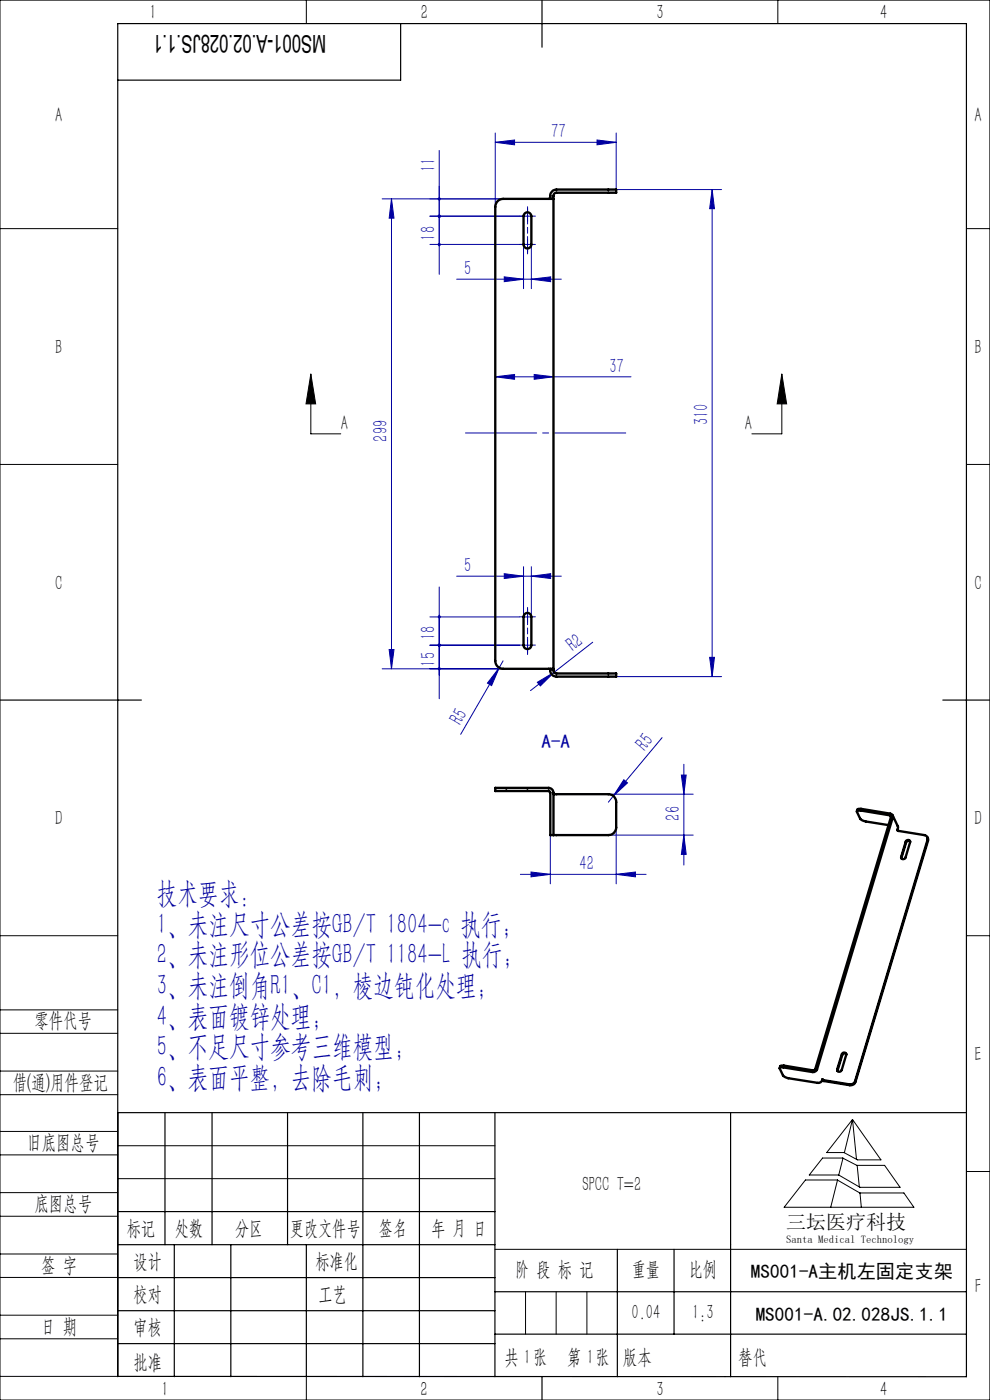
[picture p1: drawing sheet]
<svg xmlns="http://www.w3.org/2000/svg" width="210mm" height="297mm" viewBox="0 0 210 297" stroke-linecap="round" stroke-linejoin="round" font-family="sans-serif">
<g fill="none" stroke="#000" stroke-width=".21">
<path d="M0 0h210v297h-210zM65 0v5M165 0v5M0 48.5h25M205 48.5h5M65.9 79.3l1.1 6.4h-2.1zM65.9 79.3v12.7h6.4M165.8 79.3l1.1 6.4h-2zM165.8 79.3v12.7h-6.3M0 98.5h25M205 98.5h5M0 198.5h25"/>
<path d="M205 198.5h5M0 214.2h25M0 219.2h25M0 232.2h25M0 227.2h25M25 236v56h-25M180.8 237.5l6.1 8.6h-5l-2.9-1.6h-3.6zM180.8 237.5l-1.7 7M180.8 237.5l.9 8.5M0 245h25M0 240h25M0 258h25"/>
<path d="M0 253h25M25 243.1h80M25 250h80M170.9 250.3h6.7l4.8 2.8h9.3l2.2 3h-27.6zM174.5 245.7h4.3l3 1.5h5.8l3.3 4.7h-8.5l-4.5-2.6h-6.2zM177.7 250.3l-1.5 5.8M178.8 245.7l-.9 3.6M181.8 247.2l.5 4.6M182.4 253.1l.3 3M205 248.5h5M0 271h25M0 266h25"/>
<path d="M0 279h25M105 265h100M111.5 274v9M118 274v9M124.5 274v9M0 284h25M65 292.1v4.9M153.7 292h.1M165 292v5"/>
</g>
<g fill="none" stroke="#0000a0" stroke-width=".21">
<path d="M93.2 31.9v26.3M105.1 30.2l4-.5v1zM105.1 28.2v15.7M105.1 30.2h25.6M126.6 29.7l4.1 .5-4.1 .5zM130.7 28.2v12M81.1 42.2h25.6M83 42.2v99.7M83 42.2l.6 4.1h-1zM91.2 45.9h21.5M91.2 51.9h21.5v9.3M96.9 59.2h22.2"/>
<path d="M107 58.7l4.1 .5-4.1 .6zM111.1 51.9v9.3M111.9 45v1.7M111.9 51v1.7M112.7 59.2l4.1-.5v1.1zM129 40.2h24.1M151.1 40.2v103.3M151.1 40.2l.5 4.1h-1.1zM105.1 79.9l4-.5v1.1zM105.1 79.9h28.7M113.3 79.4l4.1 .5-4.1 .6zM82.6 137.8h1l-.6 4.1z"/>
<path d="M91.2 130.9h19M91.2 136.9h19M93.2 124.5v23.7M96.9 122.2h22.2M107 121.7l4.1 .5-4.1 .5zM111.1 120.2v10.7h1.6v-10.7M111.1 136.9h1.6M111.9 130v1.7M111.9 136v1.7M112.7 122.2l4.1-.5v1zM125.7 136.2l-8.2 6.4M150.5 139.4h1.1l-.5 4.1z"/>
<path d="M81.1 141.9h25.6M105.9 141.6l-1.6 3.8-.9-.5zM105.9 141.6l-8.2 14.2M106.7 140.2l-.8 1.4M114 144.7l3.5-2.1-2.9 2.9zM117.5 142.6l-5 3.9M129 143.5h24.1M140.4 156.5l-10.3 12.4M116.7 177.2v10.3M129 177.2h18M129 168.5h18M130.1 168.9l-1.1 1.3"/>
<path d="M130.7 175.5v12M132.3 165.4l.8 .7-3 2.8zM144.5 164.4h1.1l-.5 4.1zM145.1 162.1v21.4M145.1 177.2l.5 4.1h-1.1zM110.4 185.5h26.7M112.6 185l4.1 .5-4.1 .5zM130.7 185.5l4.1-.5v1z"/>
</g>
<g fill="none" stroke="#0000a0" stroke-width=".21" stroke-dasharray="30.5 1.3 1.3 1.3">
<path d="M111.1 45.9h-.9M111.1 51.9h-.9M111.9 45v-.8M111.9 46.7v.8M111.9 51v-.8M111.9 52.7v.8M112.7 45.9h.9M112.7 51.9h.9M111.1 130.9h-.9M111.1 136.9h-.9M111.9 130v-.8M111.9 131.7v.8"/>
<path d="M111.9 136v-.8M111.9 137.7v.8M112.7 130.9h.9M112.7 136.9h.9"/>
</g>
<path d="M132.7 91.9h-34" fill="none" stroke="#0000a0" stroke-width=".21" stroke-dasharray="30.5 1.3 1.3 1.3" stroke-dashoffset="15.4"/>
<path d="M111.9 53.9v-10M111.9 138.9v-10" fill="none" stroke="#0000a0" stroke-width=".21" stroke-dasharray="30.5 1.3 1.3 1.3" stroke-dashoffset="27.4"/>
<g fill="none" stroke="#000" stroke-width=".25">
<path d="M85 5v12h-60M115 0v10M0 148.5h30M200 148.5h10M25 236h180M35 236v28.1M45 236v28.1M61 236v28.1M77 236v56.1M89 236v56.1M105 236v56.1M155 236v56.1"/>
<path d="M25 257h80M25 264.1h80M25 271h80M25 278.1h80M37 264.1v28M49 264.1v28M65 264.1v28M105 274h100M131 265v27.1M143 265v18M25 292l180 .1v-287.1h-180v287.1M25 285h80"/>
<path d="M105 283h100M115 292v5"/>
</g>
<path d="M165.8 79.3l1.1 6.4h-2zM65.9 79.3l1.1 6.4h-2.1z" fill="#000"/>
<g fill="#0000a0">
<path d="M114 144.7l3.5-2.1-2.9 2.9z"/>
<path d="M132.3 165.4l.8 .7-3 2.8z"/>
<path d="M105.9 141.6l-1.6 3.8-.9-.5z"/>
<path d="M130.7 185.5l4.1-.5v1zM112.6 185l4.1 .5-4.1 .5z"/>
<path d="M105.1 30.2l4-.5v1zM126.6 29.7l4.1 .5-4.1 .5zM105.1 79.9l4-.5v1.1zM113.3 79.4l4.1 .5-4.1 .6z"/>
<path d="M145.1 177.2l.5 4.1h-1.1zM144.5 164.4h1.1l-.5 4.1z"/>
<path d="M92.9 51.7a.34 .34 0 0 0 .1 .5 .34 .34 0 0 0 .5-.3 .34 .34 0 0 0-.3-.4v.4v-.4zM92.9 45.6a.34 .34 0 0 0 0 .4 .34 .34 0 0 0 .3 .2v-.3v.3a.34 .34 0 0 0 .3-.5 .34 .34 0 0 0-.6-.1z"/>
<path d="M93 45.6a.33 .33 0 0 0 0 .5 .33 .33 0 0 0 .5-.1 .33 .33 0 0 0-.3-.5v.4v-.4zM92.9 42a.34 .34 0 0 0 0 .3 .34 .34 0 0 0 .3 .2v-.3v.3a.34 .34 0 0 0 .3-.4 .34 .34 0 0 0-.6-.1z"/>
<path d="M151.1 40.2l.5 4.1h-1.1zM150.5 139.4h1.1l-.5 4.1zM83 42.2l.6 4.1h-1zM82.6 137.8h1l-.6 4.1zM92.9 130.7a.31 .31 0 0 0 0 .3 .31 .31 0 0 0 .3 .2v-.3v.3a.33 .33 0 0 0 .3-.5 .33 .33 0 0 0-.6 0zM93 136.6a.34 .34 0 0 0 .1 .6 .34 .34 0 0 0 .4-.3 .34 .34 0 0 0-.3-.4v.4v-.4zM92.9 136.7a.34 .34 0 0 0 0 .3 .34 .34 0 0 0 .3 .2v-.3v.3a.34 .34 0 0 0 .3-.5 .34 .34 0 0 0-.6 0zM93 141.6a.34 .34 0 0 0 0 .5 .34 .34 0 0 0 .5-.1 .34 .34 0 0 0-.3-.5v.4v-.4z"/>
<path d="M107 58.7l4.1 .5-4.1 .6zM112.7 59.2l4.1-.5v1.1z"/>
<path d="M107 121.7l4.1 .5-4.1 .5zM112.7 122.2l4.1-.5v1z"/>
</g>
<g fill="none" stroke="#000" stroke-width=".5">
<path d="M111.3 45.3a.83 .83 0 0 1 .9-.2 .83 .83 0 0 1 .5 .8v6a.83 .83 0 0 1-.8 .8 .83 .83 0 0 1-.8-.8v-6zM116.7 42.2a1.49 1.49 0 0 1 1.3-2h12.7v.7h-12.7a.61 .61 0 0 0-.6 .7v100.6a.66 .66 0 0 0 .6 .7h12.7v.6h-12.7a1.38 1.38 0 0 1-1.3-1.6M117.4 42.2h-10.7a1.69 1.69 0 0 0-1.6 1.7v96.3a1.69 1.69 0 0 0 1.6 1.7h10.7M111.3 130.2a.83 .83 0 0 1 .9-.1 .83 .83 0 0 1 .5 .8v6a.83 .83 0 0 1-.8 .8 .83 .83 0 0 1-.8-.8v-6zM105.1 167.1h11.3a1.09 1.09 0 0 1 1 1.1v9h-.7l-.1-9.3-11.5-.1zM117.4 168.5h11.6a1.63 1.63 0 0 1 1.7 1.7v5.3a1.63 1.63 0 0 1-1.7 1.7h-11.6M181.8 172.1a.61 .61 0 0 1 .8-.5l6.2 1a.63 .63 0 0 1 .6 .8l-16.1 53.4a.96 .96 0 0 1-.9 .6l-6.5-1h-.4l-.1 .2 .7 1.5 .9 .6 6.5 1a.86 .86 0 0 0 .9-.8l.3 .3 5.5 .8a1.06 1.06 0 0 0 1.2-.7l15.3-51.1a.76 .76 0 0 0-.6-1l-5.6-1v-.9l-1.2-2.3M188.5 175l-4.9-.7-.7-.3-.4-.3-.7-1.4a.47 .47 0 0 1 .7-.4l6.3 1.1 .2 .3-16.1 53.5-.4 .3-6.2-1h-.7l-.2 .5M192.2 178.4a.47 .47 0 0 1 .5-.2 .47 .47 0 0 1 .3 .5l-.9 3.2a.46 .46 0 0 1-.5 .4 .46 .46 0 0 1-.4-.6zM193.1 178.5a.53 .53 0 0 0-.9 .2l-1 3.4M196.7 177.6l.2 .8-15.4 51.1a1.06 1.06 0 0 1-1.2 .7l-5.9-1M178.8 223.3a.44 .44 0 0 1 .5 0 .44 .44 0 0 1 .2 .5l-1 3.2a.49 .49 0 0 1-.5 .4 .49 .49 0 0 1-.4-.6l1-3.2z"/>
<path d="M179.5 223.6a.53 .53 0 0 0-.9 .2l-.9 3.4"/>
</g>
<path d="M107.7 167.1l-.6 .7M112.2 167.1l-.7 .7M116.7 167.2l-.6 .6" fill="none" stroke="#000" stroke-width=".21"/>
<g font-size="6.3" fill="#0000a0">
<text x="33.3" y="191.6">技术要求：</text>
<text x="33.3" y="198.1">1、未注尺寸公差按GB/T 1804-c 执行；</text>
<text x="33.3" y="204.6">2、未注形位公差按GB/T 1184-L 执行；</text>
<text x="33.3" y="211.1">3、未注倒角R1、C1，棱边钝化处理；</text>
<text x="33.3" y="217.6">4、表面镀锌处理；</text>
<text x="33.3" y="224.1">5、不足尺寸参考三维模型；</text>
<text x="33.3" y="230.6">6、表面平整，去除毛刺;</text>
</g>
<text font-size="5.2" x="69.2" y="7.3" transform="rotate(-180 69.2 7.3)">MS001-A.02.028JS.1.1</text>
<g font-size="4.4" fill="#010000">
<text x="31.7" y="4.1">1</text>
<text x="89.2" y="4.1">2</text>
<text x="139.2" y="4.1">3</text>
<text x="186.7" y="4.1">4</text>
<text x="156.6" y="289.5">替代</text>
</g>
<g font-size="4.4">
<text x="11.7" y="25.9">A</text>
<text x="206.7" y="25.9">A</text>
<text x="11.7" y="75.1">B</text>
<text x="206.7" y="75.1">B</text>
<text x="72.3" y="91.3">A</text>
<text x="158" y="91.3">A</text>
<text x="11.7" y="125.1">C</text>
<text x="206.7" y="125.1">C</text>
<text x="11.7" y="175.1">D</text>
<text x="206.7" y="175.1">D</text>
<text x="7.3" y="217.9">零件代号</text>
<text x="206.7" y="225.1">E</text>
<text x="2.7" y="231">借(通)用件登记</text>
<text x="5.8" y="243.7">旧底图总号</text>
<text x="7.3" y="256.8">底图总号</text>
<text x="123.6" y="252.6">SPCC T=2</text>
<text x="26.9" y="261.9">标记</text>
<text x="37.1" y="261.9">处数</text>
<text x="49.9" y="261.9">分区</text>
<text x="61.5" y="261.9">更改文件号</text>
<text x="80.4" y="261.9">签名</text>
<text x="91.5" y="261.9">年 月 日</text>
<text x="8.7" y="269.8">签 字</text>
<text x="28.3" y="268.9">设计</text>
<text x="66.9" y="268.9">标准化</text>
<text x="109.3" y="270.8">阶 段 标 记</text>
<text x="134" y="270.8">重量</text>
<text x="146.1" y="270.8">比例</text>
<text x="206.8" y="274.4">F</text>
<text x="28.3" y="276">校对</text>
<text x="67.6" y="276">工艺</text>
<text x="134" y="279.8">0.04</text>
<text x="146.8" y="279.8">1:3</text>
<text x="8.7" y="282.9">日 期</text>
<text x="28.4" y="283">审核</text>
<text x="28.3" y="290.4">批准</text>
<text x="107" y="289.5">共 张</text>
<text x="111.1" y="289.5">1</text>
<text x="120.3" y="289.5">第 张</text>
<text x="124.5" y="289.5">1</text>
<text x="132.1" y="289.5">版本</text>
<text x="34.2" y="296.1">1</text>
<text x="89.2" y="296.2">2</text>
<text x="139.2" y="296.2">3</text>
<text x="186.7" y="296.2">4</text>
</g>
<g font-size="4.4" fill="#0000a0">
<text x="116.9" y="29.3">77</text>
<text x="92.3" y="36.5" transform="rotate(-90 92.3 36.5)">11</text>
<text x="92.3" y="51.1" transform="rotate(-90 92.3 51.1)">18</text>
<text x="98.4" y="58.4">5</text>
<text x="129.3" y="79.1">37</text>
<text x="82.2" y="93.7" transform="rotate(-90 82.2 93.7)">299</text>
<text x="150.2" y="90.3" transform="rotate(-90 150.2 90.3)">310</text>
<text x="98.4" y="121.3">5</text>
<text x="92.3" y="135.7" transform="rotate(-90 92.3 135.7)">18</text>
<text x="92.3" y="141.4" transform="rotate(-90 92.3 141.4)">15</text>
<text x="121.6" y="138.4" transform="rotate(-38 121.6 138.4)">R2</text>
<text x="97.8" y="154" transform="rotate(-60 97.8 154)">R5</text>
<text x="136.9" y="159.4" transform="rotate(-50 136.9 159.4)">R5</text>
<text x="144.2" y="174.1" transform="rotate(-90 144.2 174.1)">26</text>
<text x="122.9" y="184.6">42</text>
</g>
<text font-size="4.2" x="166.8" y="260.7">三坛医疗科技</text>
<text font-size="4.1" fill="#0000a0" x="114.8" y="158.7">A-A</text>
<g font-size="4.1">
<text x="159.3" y="271.1">MS001-A主机左固定支架</text>
<text x="160.3" y="280.2">MS001-A.02.028JS.1.1</text>
</g>
<text font-size="2.3" x="166.8" y="263.6">Santa Medical Technology</text>
</svg>
